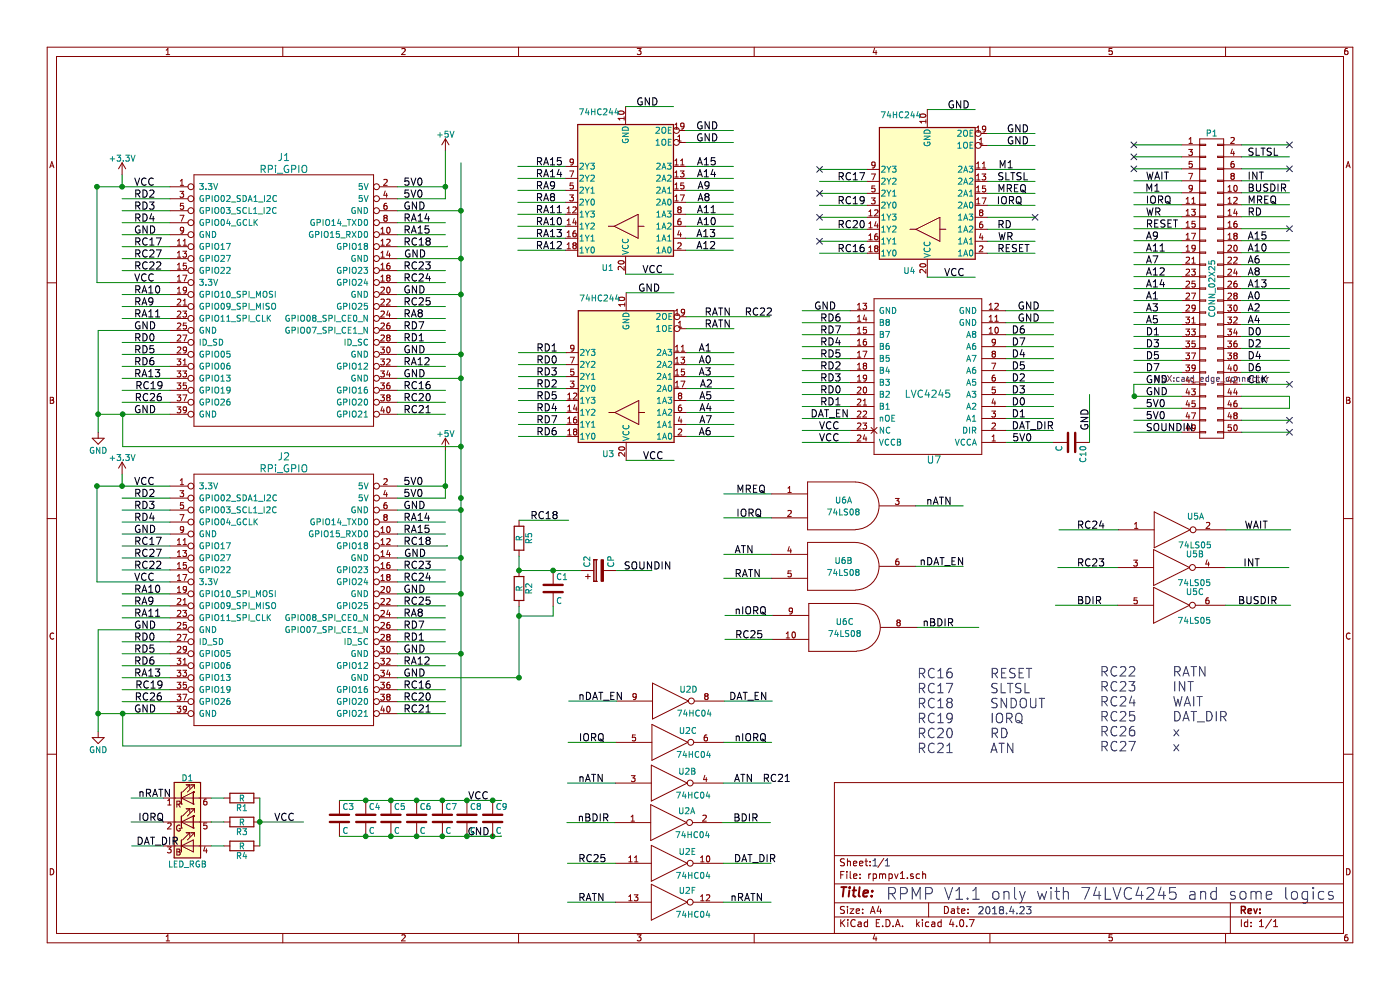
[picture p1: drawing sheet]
EESchema Schematic File Version 2
LIBS:IC_raspberry
LIBS:msx_slot
LIBS:power
LIBS:device
LIBS:switches
LIBS:relays
LIBS:motors
LIBS:transistors
LIBS:conn
LIBS:linear
LIBS:regul
LIBS:74xx
LIBS:cmos4000
LIBS:adc-dac
LIBS:memory
LIBS:xilinx
LIBS:microcontrollers
LIBS:dsp
LIBS:microchip
LIBS:analog_switches
LIBS:motorola
LIBS:texas
LIBS:intel
LIBS:audio
LIBS:interface
LIBS:digital-audio
LIBS:philips
LIBS:display
LIBS:cypress
LIBS:siliconi
LIBS:opto
LIBS:atmel
LIBS:contrib
LIBS:valves
LIBS:rpmpv1-cache
EELAYER 25 0
EELAYER END
$Descr A4 11693 8268
encoding utf-8
Sheet 1 1
Title ""
Date ""
Rev ""
Comp ""
Comment1 ""
Comment2 ""
Comment3 ""
Comment4 ""
$EndDescr
$Comp
L RPi_GPIO J1
U 1 1
P 1620 1560
F 0 "J1" H 2370 1810 60  0000 C CNN
F 1 "RPi_GPIO" H 2370 1710 60  0000 C CNN
F 2 "Socket_Strips:Socket_Strip_Straight_2x20_Pitch2.54mm" H 2320 810 60  0001 C CNN
F 3 "" H 1620 1560 60  0000 C CNN
	1    1620 1560
	1    0    0    -1  
$EndComp
$Comp
L CONN_02X25 P1
U 1 1
P 10120 2410
F 0 "P1" H 10120 3710 50  0000 C CNN
F 1 "CONN_02X25" V 10120 2410 50  0000 C CNN
F 2 "MSX:card_edge_connector" H 10120 1660 50  0000 C CNN
F 3 "" H 10120 1660 50  0000 C CNN
	1    10120 2410
	1    0    0    -1  
$EndComp
Text Label 10420 1310 0    60   ~ 0
SLTSL
Text Label 9570 1710 0    60   ~ 0
IORQ
Text Label 9570 1810 0    60   ~ 0
WR
Text Label 9570 1910 0    60   ~ 0
RESET
Text Label 9570 2010 0    60   ~ 0
A9
Text Label 9570 2110 0    60   ~ 0
A11
Text Label 9570 2210 0    60   ~ 0
A7
Text Label 9570 2310 0    60   ~ 0
A12
Text Label 9570 2410 0    60   ~ 0
A14
Text Label 9570 2510 0    60   ~ 0
A1
Text Label 9570 2610 0    60   ~ 0
A3
Text Label 9570 2710 0    60   ~ 0
A5
Text Label 9570 2810 0    60   ~ 0
D1
Text Label 9570 2910 0    60   ~ 0
D3
Text Label 9570 3010 0    60   ~ 0
D5
Text Label 9570 3110 0    60   ~ 0
D7
Text Label 9570 3210 0    60   ~ 0
GND
Text Label 9570 3510 0    60   ~ 0
5V0
Text Label 9570 3410 0    60   ~ 0
5V0
Text Label 9570 3310 0    60   ~ 0
GND
Text Label 9570 1510 0    60   ~ 0
WAIT
Text Label 10420 1510 0    60   ~ 0
INT
Text Label 10420 1610 0    60   ~ 0
BUSDIR
Text Label 10420 1710 0    60   ~ 0
MREQ
Text Label 10420 1810 0    60   ~ 0
RD
NoConn ~ 10770 1910
NoConn ~ 9470 1410
Text Label 10420 2010 0    60   ~ 0
A15
Text Label 10420 2110 0    60   ~ 0
A10
Text Label 10420 2210 0    60   ~ 0
A6
Text Label 10420 2310 0    60   ~ 0
A8
Text Label 10420 2410 0    60   ~ 0
A13
Text Label 10420 2510 0    60   ~ 0
A0
Text Label 10420 2610 0    60   ~ 0
A2
Text Label 10420 2710 0    60   ~ 0
A4
Text Label 10420 2810 0    60   ~ 0
D0
Text Label 10420 2910 0    60   ~ 0
D2
Text Label 10420 3010 0    60   ~ 0
D4
Text Label 10420 3110 0    60   ~ 0
D6
Text Label 10420 3210 0    60   ~ 0
CLK
Text Label 8450 3495 0    60   ~ 0
D1
Text Label 8450 3395 0    60   ~ 0
D0
Text Label 8450 3295 0    60   ~ 0
D3
Text Label 8450 3195 0    60   ~ 0
D2
Text Label 8450 3095 0    60   ~ 0
D5
Text Label 8450 2895 0    60   ~ 0
D7
Text Label 8450 2995 0    60   ~ 0
D4
Text Label 8450 2795 0    60   ~ 0
D6
Text Label 6850 3395 0    60   ~ 0
RD1
Text Label 6850 3295 0    60   ~ 0
RD0
Text Label 6850 3195 0    60   ~ 0
RD3
Text Label 6850 3095 0    60   ~ 0
RD2
Text Label 6850 2995 0    60   ~ 0
RD5
Text Label 6850 2795 0    60   ~ 0
RD7
Text Label 6850 2895 0    60   ~ 0
RD4
Text Label 6850 2695 0    60   ~ 0
RD6
$Comp
L +5V #PWR01
U 1 1
P 3720 1260
F 0 "#PWR01" H 3720 1110 50  0001 C CNN
F 1 "+5V" H 3720 1400 50  0000 C CNN
F 2 "" H 3720 1260 50  0000 C CNN
F 3 "" H 3720 1260 50  0000 C CNN
	1    3720 1260
	1    0    0    -1  
$EndComp
$Comp
L GND #PWR02
U 1 1
P 820 3610
F 0 "#PWR02" H 820 3360 50  0001 C CNN
F 1 "GND" H 820 3460 50  0000 C CNN
F 2 "" H 820 3610 50  0000 C CNN
F 3 "" H 820 3610 50  0000 C CNN
	1    820  3610
	1    0    0    -1  
$EndComp
$Comp
L +3.3V #PWR03
U 1 1
P 1020 1460
F 0 "#PWR03" H 1020 1310 50  0001 C CNN
F 1 "+3.3V" H 1020 1600 50  0000 C CNN
F 2 "" H 1020 1460 50  0000 C CNN
F 3 "" H 1020 1460 50  0000 C CNN
	1    1020 1460
	1    0    0    -1  
$EndComp
Text Label 8330 1915 0    60   ~ 0
RD
Text Notes 7400 7525 0    98   ~ 0
RPMP V1.1 only with 74HC245 and some logics
Text Label 4475 1890 0    60   ~ 0
RA10
Text Label 4475 1490 0    60   ~ 0
RA14
Text Label 4475 1690 0    60   ~ 0
RA8
Text Label 4475 1590 0    60   ~ 0
RA9
Text Label 4475 1790 0    60   ~ 0
RA11
Text Label 4475 2090 0    60   ~ 0
RA12
Text Label 4475 1990 0    60   ~ 0
RA13
Text Label 5825 1590 0    60   ~ 0
A9
Text Label 5825 1690 0    60   ~ 0
A8
Text Label 5820 1790 0    60   ~ 0
A11
Text Label 5820 1890 0    60   ~ 0
A10
Text Label 5815 1990 0    60   ~ 0
A13
Text Label 5815 2090 0    60   ~ 0
A12
Text Label 5820 1390 0    60   ~ 0
A15
Text Label 5820 1490 0    60   ~ 0
A14
Text Label 5845 3245 0    60   ~ 0
A2
Text Label 5835 3645 0    60   ~ 0
A6
Text Label 5835 3045 0    60   ~ 0
A0
Text Label 5835 2945 0    60   ~ 0
A1
Text Label 5835 3145 0    60   ~ 0
A3
Text Label 5840 3445 0    60   ~ 0
A4
Text Label 5840 3345 0    60   ~ 0
A5
Text Label 5840 3545 0    60   ~ 0
A7
Text Label 10395 4425 0    60   ~ 0
WAIT
Text Label 10340 5055 0    60   ~ 0
BUSDIR
Text Label 10385 4740 0    60   ~ 0
INT
NoConn ~ 9470 1210
NoConn ~ 9470 1310
NoConn ~ 10770 1210
NoConn ~ 10770 1410
NoConn ~ 10770 3510
NoConn ~ 10770 3610
Text Notes 7280 7245 0    60   ~ 0
1 1
Text Notes 8165 7645 0    60   ~ 0
2018.4.23
$Comp
L 74LS05 U5
U 1 1
P 9790 4425
F 0 "U5" H 9985 4540 50  0000 C CNN
F 1 "74LS05" H 9980 4300 50  0000 C CNN
F 2 "Housings_SOIC:SOIC-14_3.9x8.7mm_Pitch1.27mm" H 9790 4425 50  0001 C CNN
F 3 "" H 9790 4425 50  0001 C CNN
	1    9790 4425
	1    0    0    -1  
$EndComp
$Comp
L 74LS05 U5
U 2 1
P 9785 4740
F 0 "U5" H 9980 4855 50  0000 C CNN
F 1 "74LS05" H 9975 4615 50  0000 C CNN
F 2 "Housings_SOIC:SOIC-14W_7.5x9.0mm_Pitch1.27mm" H 9785 4740 50  0001 C CNN
F 3 "" H 9785 4740 50  0001 C CNN
	2    9785 4740
	1    0    0    -1  
$EndComp
$Comp
L 74LS05 U5
U 3 1
P 9785 5055
F 0 "U5" H 9980 5170 50  0000 C CNN
F 1 "74LS05" H 9975 4930 50  0000 C CNN
F 2 "Housings_SOIC:SOIC-14_3.9x8.7mm_Pitch1.27mm" H 9785 5055 50  0001 C CNN
F 3 "" H 9785 5055 50  0001 C CNN
	3    9785 5055
	1    0    0    -1  
$EndComp
Text Label 9565 1610 0    60   ~ 0
M1
$Comp
L RPi_GPIO J2
U 1 1
P 1620 4060
F 0 "J2" H 2370 4310 60  0000 C CNN
F 1 "RPi_GPIO" H 2370 4210 60  0000 C CNN
F 2 "Socket_Strips:Socket_Strip_Straight_2x20_Pitch2.54mm" H 2320 3310 60  0001 C CNN
F 3 "" H 1620 4060 60  0000 C CNN
	1    1620 4060
	1    0    0    -1  
$EndComp
$Comp
L +5V #PWR04
U 1 1
P 3720 3760
F 0 "#PWR04" H 3720 3610 50  0001 C CNN
F 1 "+5V" H 3720 3900 50  0000 C CNN
F 2 "" H 3720 3760 50  0000 C CNN
F 3 "" H 3720 3760 50  0000 C CNN
	1    3720 3760
	1    0    0    -1  
$EndComp
$Comp
L GND #PWR05
U 1 1
P 820 6110
F 0 "#PWR05" H 820 5860 50  0001 C CNN
F 1 "GND" H 820 5960 50  0000 C CNN
F 2 "" H 820 6110 50  0000 C CNN
F 3 "" H 820 6110 50  0000 C CNN
	1    820  6110
	1    0    0    -1  
$EndComp
$Comp
L +3.3V #PWR06
U 1 1
P 1020 3960
F 0 "#PWR06" H 1020 3810 50  0001 C CNN
F 1 "+3.3V" H 1020 4100 50  0000 C CNN
F 2 "" H 1020 3960 50  0000 C CNN
F 3 "" H 1020 3960 50  0000 C CNN
	1    1020 3960
	1    0    0    -1  
$EndComp
Text Label 8330 1515 0    60   ~ 0
SLTSL
Text Label 8325 1715 0    60   ~ 0
IORQ
Text Label 8330 2115 0    60   ~ 0
RESET
Text Label 3370 3260 0    60   ~ 0
RC16
Text Label 3370 3360 0    60   ~ 0
RC20
Text Label 3370 2360 0    60   ~ 0
RC24
Text Label 3370 2560 0    60   ~ 0
RC25
Text Label 3370 2860 0    60   ~ 0
RD1
Text Label 3370 2760 0    60   ~ 0
RD7
Text Label 3370 1560 0    60   ~ 0
5V0
Text Label 3370 1660 0    60   ~ 0
5V0
Text Label 3370 1760 0    60   ~ 0
GND
Text Label 3370 2460 0    60   ~ 0
GND
Text Label 3370 2960 0    60   ~ 0
GND
Text Label 3370 3160 0    60   ~ 0
GND
Text Label 3375 2160 0    60   ~ 0
GND
Text Label 3370 2660 0    60   ~ 0
RA8
Text Label 3370 3060 0    60   ~ 0
RA12
Text Label 3370 1860 0    60   ~ 0
RA14
Text Label 3370 1960 0    60   ~ 0
RA15
Text Label 3370 2260 0    60   ~ 0
RC23
Text Label 3370 2060 0    60   ~ 0
RC18
Text Label 3370 3460 0    60   ~ 0
RC21
Text Label 1120 2060 0    60   ~ 0
RC17
Text Label 1120 2860 0    60   ~ 0
RD0
Text Label 1120 1660 0    60   ~ 0
RD2
Text Label 1120 1760 0    60   ~ 0
RD3
Text Label 1120 1860 0    60   ~ 0
RD4
Text Label 1120 2960 0    60   ~ 0
RD5
Text Label 1120 3060 0    60   ~ 0
RD6
Text Label 1120 3460 0    60   ~ 0
GND
Text Label 1120 2760 0    60   ~ 0
GND
Text Label 1120 1960 0    60   ~ 0
GND
Text Label 1120 2360 0    60   ~ 0
VCC
Text Label 1120 1560 0    60   ~ 0
VCC
Text Label 1120 2560 0    60   ~ 0
RA9
Text Label 1120 2460 0    60   ~ 0
RA10
Text Label 1120 2660 0    60   ~ 0
RA11
Text Label 1120 3160 0    60   ~ 0
RA13
Text Label 1120 2260 0    60   ~ 0
RC22
Text Label 1130 3260 0    60   ~ 0
RC19
Text Label 1125 3360 0    60   ~ 0
RC26
Text Label 1120 2160 0    60   ~ 0
RC27
Text Label 7915 915  0    60   ~ 0
GND
Text Label 8410 1215 0    60   ~ 0
GND
Text Label 1120 4560 0    60   ~ 0
RC17
Text Label 1120 5360 0    60   ~ 0
RD0
Text Label 1120 4160 0    60   ~ 0
RD2
Text Label 1120 4260 0    60   ~ 0
RD3
Text Label 1120 4360 0    60   ~ 0
RD4
Text Label 1120 5460 0    60   ~ 0
RD5
Text Label 1120 5560 0    60   ~ 0
RD6
Text Label 1120 5960 0    60   ~ 0
GND
Text Label 1120 5260 0    60   ~ 0
GND
Text Label 1120 4460 0    60   ~ 0
GND
Text Label 1120 4860 0    60   ~ 0
VCC
Text Label 1120 4060 0    60   ~ 0
VCC
Text Label 1120 5060 0    60   ~ 0
RA9
Text Label 1120 4960 0    60   ~ 0
RA10
Text Label 1120 5160 0    60   ~ 0
RA11
Text Label 1120 5660 0    60   ~ 0
RA13
Text Label 1120 4760 0    60   ~ 0
RC22
Text Label 1130 5760 0    60   ~ 0
RC19
Text Label 1125 5860 0    60   ~ 0
RC26
Text Label 1120 4660 0    60   ~ 0
RC27
Text Label 3370 5760 0    60   ~ 0
RC16
Text Label 3370 5860 0    60   ~ 0
RC20
Text Label 3370 4860 0    60   ~ 0
RC24
Text Label 3370 5060 0    60   ~ 0
RC25
Text Label 3370 5360 0    60   ~ 0
RD1
Text Label 3370 5260 0    60   ~ 0
RD7
Text Label 3370 4060 0    60   ~ 0
5V0
Text Label 3370 4160 0    60   ~ 0
5V0
Text Label 3370 4260 0    60   ~ 0
GND
Text Label 3370 4960 0    60   ~ 0
GND
Text Label 3370 5460 0    60   ~ 0
GND
Text Label 3370 5660 0    60   ~ 0
GND
Text Label 3375 4660 0    60   ~ 0
GND
Text Label 3370 5160 0    60   ~ 0
RA8
Text Label 3370 5560 0    60   ~ 0
RA12
Text Label 3370 4360 0    60   ~ 0
RA14
Text Label 3370 4460 0    60   ~ 0
RA15
Text Label 3370 4760 0    60   ~ 0
RC23
Text Label 3370 4560 0    60   ~ 0
RC18
Text Label 3370 5960 0    60   ~ 0
RC21
Text Label 8330 1615 0    60   ~ 0
MREQ
Text Label 8995 5055 0    60   ~ 0
BDIR
Text Label 8995 4740 0    60   ~ 0
RC23
Text Label 8335 2015 0    60   ~ 0
WR
$Comp
L R R2
U 1 1
P 4335 4915
F 0 "R2" V 4415 4915 50  0000 C CNN
F 1 "R" V 4335 4915 50  0000 C CNN
F 2 "Resistors_SMD:R_0603_HandSoldering" V 4265 4915 50  0001 C CNN
F 3 "" H 4335 4915 50  0001 C CNN
	1    4335 4915
	1    0    0    -1  
$EndComp
$Comp
L C C1
U 1 1
P 4620 4915
F 0 "C1" H 4645 5015 50  0000 L CNN
F 1 "C" H 4645 4815 50  0000 L CNN
F 2 "Capacitors_SMD:C_0603_HandSoldering" H 4658 4765 50  0001 C CNN
F 3 "" H 4620 4915 50  0001 C CNN
	1    4620 4915
	1    0    0    -1  
$EndComp
$Comp
L CP C2
U 1 1
P 5000 4765
F 0 "C2" H 5025 4865 50  0000 L CNN
F 1 "CP" H 5025 4665 50  0000 L CNN
F 2 "Capacitors_SMD:CP_Elec_4x4.5" H 5038 4615 50  0001 C CNN
F 3 "" H 5000 4765 50  0001 C CNN
	1    5000 4765
	0    -1   -1   0   
$EndComp
Text Label 5210 4765 0    60   ~ 0
SOUNDIN
Text Label 9570 3610 0    60   ~ 0
SOUNDIN
Text Label 6995 1915 0    60   ~ 0
RC20
Text Label 6995 1515 0    60   ~ 0
RC17
Text Label 6995 1715 0    60   ~ 0
RC19
Text Label 6995 2115 0    60   ~ 0
RC16
Text Label 5815 1190 0    60   ~ 0
GND
NoConn ~ 8645 1815
NoConn ~ 6845 1415
Text Label 8455 3695 0    60   ~ 0
5V0
Text Label 4475 1390 0    60   ~ 0
RA15
Text Label 8340 1415 0    60   ~ 0
M1
Text Label 8995 4425 0    60   ~ 0
RC24
NoConn ~ 10770 3210
$Comp
L C C3
U 1 1
P 2835 6835
F 0 "C3" H 2860 6935 50  0000 L CNN
F 1 "C" H 2860 6735 50  0000 L CNN
F 2 "Capacitors_SMD:C_0603_HandSoldering" H 2873 6685 50  0001 C CNN
F 3 "" H 2835 6835 50  0001 C CNN
	1    2835 6835
	1    0    0    -1  
$EndComp
$Comp
L C C4
U 1 1
P 3055 6835
F 0 "C4" H 3080 6935 50  0000 L CNN
F 1 "C" H 3080 6735 50  0000 L CNN
F 2 "Capacitors_SMD:C_0603_HandSoldering" H 3093 6685 50  0001 C CNN
F 3 "" H 3055 6835 50  0001 C CNN
	1    3055 6835
	1    0    0    -1  
$EndComp
$Comp
L C C5
U 1 1
P 3265 6835
F 0 "C5" H 3290 6935 50  0000 L CNN
F 1 "C" H 3290 6735 50  0000 L CNN
F 2 "Capacitors_SMD:C_0603_HandSoldering" H 3303 6685 50  0001 C CNN
F 3 "" H 3265 6835 50  0001 C CNN
	1    3265 6835
	1    0    0    -1  
$EndComp
$Comp
L C C6
U 1 1
P 3480 6835
F 0 "C6" H 3505 6935 50  0000 L CNN
F 1 "C" H 3505 6735 50  0000 L CNN
F 2 "Capacitors_SMD:C_0603_HandSoldering" H 3518 6685 50  0001 C CNN
F 3 "" H 3480 6835 50  0001 C CNN
	1    3480 6835
	1    0    0    -1  
$EndComp
$Comp
L C C7
U 1 1
P 3695 6835
F 0 "C7" H 3720 6935 50  0000 L CNN
F 1 "C" H 3720 6735 50  0000 L CNN
F 2 "Capacitors_SMD:C_0603_HandSoldering" H 3733 6685 50  0001 C CNN
F 3 "" H 3695 6835 50  0001 C CNN
	1    3695 6835
	1    0    0    -1  
$EndComp
Text Label 3905 6985 0    60   ~ 0
GND
$Comp
L LED_RGB D1
U 1 1
P 1565 6865
F 0 "D1" H 1565 7235 50  0000 C CNN
F 1 "LED_RGB" H 1565 6515 50  0000 C CNN
F 2 "LEDs:LED_RGB_5050-6" H 1565 6815 50  0001 C CNN
F 3 "" H 1565 6815 50  0001 C CNN
	1    1565 6865
	1    0    0    -1  
$EndComp
$Comp
L R R1
U 1 1
P 2020 6665
F 0 "R1" V 2100 6665 50  0000 C CNN
F 1 "R" V 2020 6665 50  0000 C CNN
F 2 "Resistors_SMD:R_0603_HandSoldering" V 1950 6665 50  0001 C CNN
F 3 "" H 2020 6665 50  0001 C CNN
	1    2020 6665
	0    1    1    0   
$EndComp
$Comp
L R R3
U 1 1
P 2020 6865
F 0 "R3" V 2100 6865 50  0000 C CNN
F 1 "R" V 2020 6865 50  0000 C CNN
F 2 "Resistors_SMD:R_0603_HandSoldering" V 1950 6865 50  0001 C CNN
F 3 "" H 2020 6865 50  0001 C CNN
	1    2020 6865
	0    1    1    0   
$EndComp
$Comp
L R R4
U 1 1
P 2020 7065
F 0 "R4" V 2100 7065 50  0000 C CNN
F 1 "R" V 2020 7065 50  0000 C CNN
F 2 "Resistors_SMD:R_0603_HandSoldering" V 1950 7065 50  0001 C CNN
F 3 "" H 2020 7065 50  0001 C CNN
	1    2020 7065
	0    1    1    0   
$EndComp
Wire Wire Line
	8400 2795 8800 2795
Wire Wire Line
	8400 2895 8800 2895
Wire Wire Line
	8400 2995 8800 2995
Wire Wire Line
	8400 3095 8800 3095
Wire Wire Line
	8400 3195 8800 3195
Wire Wire Line
	8400 3295 8800 3295
Wire Wire Line
	8400 3395 8800 3395
Wire Wire Line
	8400 3495 8800 3495
Wire Wire Line
	6700 3395 7100 3395
Wire Wire Line
	6700 2795 7100 2795
Wire Wire Line
	6700 2895 7100 2895
Wire Wire Line
	6700 2995 7100 2995
Wire Wire Line
	6700 3095 7100 3095
Wire Wire Line
	6700 3195 7100 3195
Wire Wire Line
	6700 3295 7100 3295
Wire Wire Line
	6700 2695 7100 2695
Wire Wire Line
	8400 3595 8800 3595
Wire Wire Line
	8400 3695 8800 3695
Wire Wire Line
	10370 1210 10770 1210
Wire Wire Line
	10370 1310 10770 1310
Wire Wire Line
	10370 1410 10770 1410
Wire Wire Line
	10370 1510 10770 1510
Wire Wire Line
	10370 1610 10770 1610
Wire Wire Line
	10370 1710 10770 1710
Wire Wire Line
	10370 1810 10770 1810
Wire Wire Line
	10370 1910 10770 1910
Wire Wire Line
	10370 2010 10770 2010
Wire Wire Line
	10370 2110 10770 2110
Wire Wire Line
	10370 2210 10770 2210
Wire Wire Line
	10370 2310 10770 2310
Wire Wire Line
	10370 2410 10770 2410
Wire Wire Line
	10370 2510 10770 2510
Wire Wire Line
	10370 2610 10770 2610
Wire Wire Line
	10370 2710 10770 2710
Wire Wire Line
	10370 2810 10770 2810
Wire Wire Line
	10370 2910 10770 2910
Wire Wire Line
	10370 3010 10770 3010
Wire Wire Line
	10370 3110 10770 3110
Wire Wire Line
	10370 3310 10770 3310
Wire Wire Line
	10370 3510 10770 3510
Wire Wire Line
	10370 3610 10770 3610
Wire Wire Line
	9470 1210 9870 1210
Wire Wire Line
	9470 1310 9870 1310
Wire Wire Line
	9470 1410 9870 1410
Wire Wire Line
	9470 1510 9870 1510
Wire Wire Line
	9470 1610 9870 1610
Wire Wire Line
	9470 1710 9870 1710
Wire Wire Line
	9470 1810 9870 1810
Wire Wire Line
	9470 1910 9870 1910
Wire Wire Line
	9470 2010 9870 2010
Wire Wire Line
	9470 2110 9870 2110
Wire Wire Line
	9470 2210 9870 2210
Wire Wire Line
	9470 2310 9870 2310
Wire Wire Line
	9470 2410 9870 2410
Wire Wire Line
	9470 2510 9870 2510
Wire Wire Line
	9470 2610 9870 2610
Wire Wire Line
	9470 2710 9870 2710
Wire Wire Line
	9470 2810 9870 2810
Wire Wire Line
	9470 2910 9870 2910
Wire Wire Line
	9470 3010 9870 3010
Wire Wire Line
	9470 3110 9870 3110
Wire Wire Line
	9470 3310 9870 3310
Wire Wire Line
	9470 3410 9870 3410
Wire Wire Line
	9470 3510 9870 3510
Wire Wire Line
	9470 3610 9870 3610
Wire Wire Line
	3720 1260 3720 1660
Connection ~ 3720 1560
Wire Wire Line
	5725 2090 6125 2090
Wire Wire Line
	5725 1990 6125 1990
Wire Wire Line
	5725 1890 6125 1890
Wire Wire Line
	5725 1790 6125 1790
Wire Wire Line
	5725 1690 6125 1690
Wire Wire Line
	5725 1590 6125 1590
Wire Wire Line
	5725 1490 6125 1490
Wire Wire Line
	5725 1390 6125 1390
Wire Wire Line
	5730 3645 6130 3645
Wire Wire Line
	5730 3545 6130 3545
Wire Wire Line
	5730 3445 6130 3445
Wire Wire Line
	5730 3345 6130 3345
Wire Wire Line
	5730 3245 6130 3245
Wire Wire Line
	5730 3145 6130 3145
Wire Wire Line
	5730 3045 6130 3045
Wire Wire Line
	4325 2090 4725 2090
Wire Wire Line
	4325 1990 4725 1990
Wire Wire Line
	4325 1890 4725 1890
Wire Wire Line
	4325 1790 4725 1790
Wire Wire Line
	4325 1690 4725 1690
Wire Wire Line
	4325 1590 4725 1590
Wire Wire Line
	4325 1490 4725 1490
Wire Wire Line
	4325 1390 4725 1390
Wire Wire Line
	10370 3410 10770 3410
Wire Wire Line
	10770 3410 10770 3310
Wire Wire Line
	9340 4425 8845 4425
Wire Wire Line
	10240 4425 10780 4425
Wire Wire Line
	10235 4740 10765 4740
Wire Wire Line
	10235 5055 10780 5055
Wire Wire Line
	9335 5055 8815 5055
Wire Wire Line
	10370 3210 10770 3210
Wire Wire Line
	3735 2060 3735 2055
Wire Wire Line
	810  1555 810  2360
Connection ~ 810  1560
Wire Wire Line
	1020 1460 1020 1560
Connection ~ 1020 1560
Wire Wire Line
	3850 1360 3850 4165
Connection ~ 3850 2160
Connection ~ 3850 2460
Connection ~ 3850 2960
Wire Wire Line
	1025 3460 1025 3730
Wire Wire Line
	1025 3730 3850 3730
Connection ~ 3850 3160
Connection ~ 1025 3460
Connection ~ 3850 1760
Connection ~ 3850 3730
Connection ~ 9475 3310
Wire Wire Line
	9470 3210 9470 3310
Wire Wire Line
	9470 3210 9870 3210
Wire Wire Line
	9335 4740 8835 4740
Wire Wire Line
	820  2760 820  3610
Connection ~ 820  3460
Wire Wire Line
	3720 3760 3720 4160
Connection ~ 3720 4060
Wire Wire Line
	3735 4560 3735 4555
Wire Wire Line
	810  4055 810  4860
Connection ~ 810  4060
Wire Wire Line
	1020 3960 1020 4060
Connection ~ 1020 4060
Wire Wire Line
	1025 5960 1025 6230
Wire Wire Line
	1025 6230 3850 6230
Connection ~ 1025 5960
Wire Wire Line
	820  5260 820  6110
Connection ~ 820  5960
Wire Wire Line
	3850 6230 3850 4160
Connection ~ 3850 4160
Connection ~ 3850 4260
Connection ~ 3850 4660
Connection ~ 3850 4960
Connection ~ 3850 5460
Wire Wire Line
	8245 1415 8645 1415
Wire Wire Line
	8245 1615 8645 1615
Wire Wire Line
	8245 1715 8645 1715
Wire Wire Line
	8245 1815 8645 1815
Wire Wire Line
	8245 1915 8645 1915
Wire Wire Line
	8245 2015 8645 2015
Wire Wire Line
	8245 2115 8645 2115
Wire Wire Line
	3320 1560 3720 1560
Wire Wire Line
	3720 1660 3320 1660
Wire Wire Line
	3320 1760 3850 1760
Wire Wire Line
	3320 1860 3720 1860
Wire Wire Line
	3320 1960 3720 1960
Wire Wire Line
	3320 2260 3720 2260
Wire Wire Line
	3320 2360 3720 2360
Wire Wire Line
	3850 2460 3320 2460
Wire Wire Line
	3320 2560 3720 2560
Wire Wire Line
	3320 2660 3720 2660
Wire Wire Line
	3320 2760 3720 2760
Wire Wire Line
	3320 2860 3720 2860
Wire Wire Line
	3850 2960 3320 2960
Wire Wire Line
	3320 3060 3720 3060
Wire Wire Line
	3850 3160 3320 3160
Wire Wire Line
	3320 3260 3720 3260
Wire Wire Line
	3320 3360 3720 3360
Wire Wire Line
	3320 3460 3720 3460
Wire Wire Line
	3850 2160 3320 2160
Wire Wire Line
	3320 2060 3735 2060
Wire Wire Line
	1020 1660 1420 1660
Wire Wire Line
	1020 1760 1420 1760
Wire Wire Line
	1020 1860 1420 1860
Wire Wire Line
	1020 1960 1420 1960
Wire Wire Line
	1020 2060 1420 2060
Wire Wire Line
	1020 2160 1420 2160
Wire Wire Line
	1020 2260 1420 2260
Wire Wire Line
	1020 2460 1420 2460
Wire Wire Line
	1020 2560 1420 2560
Wire Wire Line
	1020 2660 1420 2660
Wire Wire Line
	820  2760 1420 2760
Wire Wire Line
	1020 2860 1420 2860
Wire Wire Line
	1020 2960 1420 2960
Wire Wire Line
	1020 3060 1420 3060
Wire Wire Line
	1020 3160 1420 3160
Wire Wire Line
	1020 3260 1420 3260
Wire Wire Line
	1020 3360 1420 3360
Wire Wire Line
	820  3460 1420 3460
Wire Wire Line
	810  2360 1420 2360
Wire Wire Line
	810  1560 1420 1560
Wire Wire Line
	8645 1515 8245 1515
Wire Wire Line
	7745 915  8145 915 
Wire Wire Line
	8245 1215 8645 1215
Wire Wire Line
	1020 4160 1420 4160
Wire Wire Line
	1020 4260 1420 4260
Wire Wire Line
	1020 4360 1420 4360
Wire Wire Line
	1020 4460 1420 4460
Wire Wire Line
	1020 4560 1420 4560
Wire Wire Line
	1020 4660 1420 4660
Wire Wire Line
	1020 4760 1420 4760
Wire Wire Line
	1020 4960 1420 4960
Wire Wire Line
	1020 5060 1420 5060
Wire Wire Line
	1020 5160 1420 5160
Wire Wire Line
	820  5260 1420 5260
Wire Wire Line
	1020 5360 1420 5360
Wire Wire Line
	1020 5460 1420 5460
Wire Wire Line
	1020 5560 1420 5560
Wire Wire Line
	1020 5660 1420 5660
Wire Wire Line
	1020 5760 1420 5760
Wire Wire Line
	1020 5860 1420 5860
Wire Wire Line
	820  5960 1420 5960
Wire Wire Line
	810  4860 1420 4860
Wire Wire Line
	810  4060 1420 4060
Wire Wire Line
	3320 4060 3720 4060
Wire Wire Line
	3720 4160 3320 4160
Wire Wire Line
	3320 4260 3850 4260
Wire Wire Line
	3320 4360 3720 4360
Wire Wire Line
	3320 4460 3720 4460
Wire Wire Line
	3320 4760 3720 4760
Wire Wire Line
	3320 4860 3720 4860
Wire Wire Line
	3850 4960 3320 4960
Wire Wire Line
	3320 5060 3720 5060
Wire Wire Line
	3320 5160 3720 5160
Wire Wire Line
	3320 5260 3720 5260
Wire Wire Line
	3320 5360 3720 5360
Wire Wire Line
	3850 5460 3320 5460
Wire Wire Line
	3320 5560 3720 5560
Wire Wire Line
	3320 5760 3720 5760
Wire Wire Line
	3320 5860 3720 5860
Wire Wire Line
	3320 5960 3720 5960
Wire Wire Line
	3850 4660 3320 4660
Wire Wire Line
	3320 4560 3735 4560
Wire Wire Line
	6125 1190 5725 1190
Connection ~ 4335 4765
Connection ~ 4620 4765
Wire Wire Line
	4335 5065 4335 5660
Wire Wire Line
	4620 5145 4620 5065
Wire Wire Line
	5150 4765 5445 4765
Wire Wire Line
	6845 2115 7245 2115
Wire Wire Line
	6845 2015 7245 2015
Wire Wire Line
	6845 1915 7245 1915
Wire Wire Line
	6845 1815 7245 1815
Wire Wire Line
	6845 1715 7245 1715
Wire Wire Line
	6845 1615 7245 1615
Wire Wire Line
	6845 1515 7245 1515
Wire Wire Line
	6845 1415 7245 1415
Wire Wire Line
	2835 6985 4185 6985
Connection ~ 3055 6985
Connection ~ 3265 6985
Connection ~ 3480 6985
Wire Wire Line
	4185 6985 4185 6980
Connection ~ 3695 6985
Wire Wire Line
	2835 6685 4190 6685
Connection ~ 3055 6685
Connection ~ 3265 6685
Connection ~ 3480 6685
Connection ~ 3695 6685
Wire Wire Line
	1365 6665 1095 6665
Wire Wire Line
	1365 6865 1095 6865
Wire Wire Line
	1365 7065 1100 7065
Wire Wire Line
	1765 6665 1870 6665
Wire Wire Line
	1765 6865 1870 6865
Wire Wire Line
	1765 7065 1870 7065
Wire Wire Line
	2170 6665 2170 7065
Connection ~ 2170 6865
Wire Wire Line
	2170 6865 2535 6865
Text Label 2290 6865 0    60   ~ 0
VCC
Text Label 1155 6665 0    60   ~ 0
nRATN
Text Label 1155 6865 0    60   ~ 0
IORQ
Wire Wire Line
	4335 4765 4850 4765
$Comp
L R R5
U 1 1
P 4335 4495
F 0 "R5" V 4415 4495 50  0000 C CNN
F 1 "R" V 4335 4495 50  0000 C CNN
F 2 "Resistors_SMD:R_0603_HandSoldering" V 4265 4495 50  0001 C CNN
F 3 "" H 4335 4495 50  0001 C CNN
	1    4335 4495
	1    0    0    -1  
$EndComp
Wire Wire Line
	4335 4765 4335 4645
Wire Wire Line
	4335 4345 4750 4345
Text Label 4430 4345 0    60   ~ 0
RC18
Wire Wire Line
	6700 3695 7100 3695
$Comp
L 74HC04 U2
U 4 1
P 5600 5855
F 0 "U2" H 5750 5955 50  0000 C CNN
F 1 "74HC04" H 5800 5755 50  0000 C CNN
F 2 "Housings_SOIC:SOIC-14_3.9x8.7mm_Pitch1.27mm" H 5600 5855 50  0001 C CNN
F 3 "" H 5600 5855 50  0001 C CNN
	4    5600 5855
	1    0    0    -1  
$EndComp
$Comp
L 74HC04 U2
U 3 1
P 5595 6200
F 0 "U2" H 5745 6300 50  0000 C CNN
F 1 "74HC04" H 5795 6100 50  0000 C CNN
F 2 "Housings_SOIC:SOIC-14_3.9x8.7mm_Pitch1.27mm" H 5595 6200 50  0001 C CNN
F 3 "" H 5595 6200 50  0001 C CNN
	3    5595 6200
	1    0    0    -1  
$EndComp
$Comp
L 74HC04 U2
U 2 1
P 5590 6540
F 0 "U2" H 5740 6640 50  0000 C CNN
F 1 "74HC04" H 5790 6440 50  0000 C CNN
F 2 "Housings_SOIC:SOIC-14_3.9x8.7mm_Pitch1.27mm" H 5590 6540 50  0001 C CNN
F 3 "" H 5590 6540 50  0001 C CNN
	2    5590 6540
	1    0    0    -1  
$EndComp
Wire Wire Line
	4750 5855 5150 5855
Text Label 4835 6200 0    60   ~ 0
IORQ
Wire Wire Line
	4745 6200 5145 6200
Text Label 4830 6540 0    60   ~ 0
nATN
Wire Wire Line
	4740 6540 5140 6540
Wire Wire Line
	6050 5855 6450 5855
Text Label 6135 6200 0    60   ~ 0
nIORQ
Wire Wire Line
	6045 6200 6445 6200
Text Label 6130 6540 0    60   ~ 0
ATN
Wire Wire Line
	6040 6540 6440 6540
$Comp
L 74HC04 U2
U 1 1
P 5585 6870
F 0 "U2" H 5735 6970 50  0000 C CNN
F 1 "74HC04" H 5785 6770 50  0000 C CNN
F 2 "Housings_SOIC:SOIC-14_3.9x8.7mm_Pitch1.27mm" H 5585 6870 50  0001 C CNN
F 3 "" H 5585 6870 50  0001 C CNN
	1    5585 6870
	1    0    0    -1  
$EndComp
Text Label 4825 6870 0    60   ~ 0
nBDIR
Wire Wire Line
	4735 6870 5135 6870
Text Label 6125 6870 0    60   ~ 0
BDIR
Wire Wire Line
	6035 6870 6435 6870
Text Label 6150 4125 0    60   ~ 0
MREQ
Wire Wire Line
	6045 4125 6445 4125
Text Label 6150 4325 0    60   ~ 0
IORQ
Wire Wire Line
	6045 4325 6445 4325
Text Label 7735 4225 0    60   ~ 0
nATN
Wire Wire Line
	7645 4225 8045 4225
Wire Wire Line
	6045 4630 6445 4630
Text Label 6135 4830 0    60   ~ 0
RATN
Wire Wire Line
	6045 4830 6445 4830
Wire Wire Line
	7645 4730 8045 4730
Text Label 6135 5140 0    60   ~ 0
nIORQ
Wire Wire Line
	6055 5140 6455 5140
Wire Wire Line
	6055 5340 6455 5340
Text Label 7705 5240 0    60   ~ 0
nBDIR
Wire Wire Line
	8175 5240 7655 5240
Wire Wire Line
	4620 5145 4335 5145
Connection ~ 4335 5145
Text Label 6370 6540 0    60   ~ 0
RC21
NoConn ~ 6845 1615
NoConn ~ 6845 1815
NoConn ~ 6845 2015
Wire Wire Line
	5730 2945 6130 2945
$Comp
L C C8
U 1 1
P 3900 6835
F 0 "C8" H 3925 6935 50  0000 L CNN
F 1 "C" H 3925 6735 50  0000 L CNN
F 2 "Capacitors_SMD:C_0603_HandSoldering" H 3938 6685 50  0001 C CNN
F 3 "" H 3900 6835 50  0001 C CNN
	1    3900 6835
	1    0    0    -1  
$EndComp
Wire Wire Line
	3900 6685 4140 6685
Wire Wire Line
	4115 6985 3900 6985
Connection ~ 3900 6985
Connection ~ 4115 6985
$Comp
L C C9
U 1 1
P 4115 6835
F 0 "C9" H 4140 6935 50  0000 L CNN
F 1 "C" H 4140 6735 50  0000 L CNN
F 2 "Capacitors_SMD:C_0603_HandSoldering" H 4153 6685 50  0001 C CNN
F 3 "" H 4115 6835 50  0001 C CNN
	1    4115 6835
	1    0    0    -1  
$EndComp
Text Label 3910 6685 0    60   ~ 0
VCC
Connection ~ 4115 6685
Connection ~ 3900 6685
$Comp
L C C10
U 1 1
P 8950 3695
F 0 "C10" H 8975 3795 50  0000 L CNN
F 1 "C" H 8975 3595 50  0000 L CNN
F 2 "Capacitors_SMD:C_0603_HandSoldering" H 8988 3545 50  0001 C CNN
F 3 "" H 8950 3695 50  0001 C CNN
	1    8950 3695
	0    1    1    0   
$EndComp
Text Label 9100 3595 1    60   ~ 0
GND
Wire Wire Line
	9100 3695 9100 3295
Text Label 4480 2945 0    60   ~ 0
RD1
Text Label 4480 3045 0    60   ~ 0
RD0
Text Label 4480 3145 0    60   ~ 0
RD3
Text Label 4480 3245 0    60   ~ 0
RD2
Text Label 4480 3345 0    60   ~ 0
RD5
Text Label 4480 3545 0    60   ~ 0
RD7
Text Label 4480 3445 0    60   ~ 0
RD4
Text Label 4480 3645 0    60   ~ 0
RD6
Wire Wire Line
	4330 2945 4730 2945
Wire Wire Line
	4330 3545 4730 3545
Wire Wire Line
	4330 3445 4730 3445
Wire Wire Line
	4330 3345 4730 3345
Wire Wire Line
	4330 3245 4730 3245
Wire Wire Line
	4330 3145 4730 3145
Wire Wire Line
	4330 3045 4730 3045
Wire Wire Line
	4330 3645 4730 3645
$Comp
L 74HC04 U2
U 5 1
P 5590 7210
F 0 "U2" H 5740 7310 50  0000 C CNN
F 1 "74HC04" H 5790 7110 50  0000 C CNN
F 2 "" H 5590 7210 50  0001 C CNN
F 3 "" H 5590 7210 50  0001 C CNN
	5    5590 7210
	1    0    0    -1  
$EndComp
Text Label 4830 7210 0    60   ~ 0
RC25
Wire Wire Line
	4740 7210 5140 7210
Text Label 6130 7210 0    60   ~ 0
DAT_DIR
Wire Wire Line
	6040 7210 6440 7210
Text Label 8450 3595 0    60   ~ 0
DAT_DIR
Text Label 1140 7065 0    60   ~ 0
DAT_DIR
$Comp
L LVC4245 U7
U 1 1
P 7750 3145
F 0 "U7" H 7700 3845 60  0000 C CNN
F 1 "LVC4245" H 7750 3295 60  0000 C CNN
F 2 "SMD_Packages:SOIC-24" H 7900 3745 60  0001 C CNN
F 3 "" H 7900 3745 60  0001 C CNN
	1    7750 3145
	-1   0    0    1   
$EndComp
Text Label 6840 3695 0    60   ~ 0
VCC
Wire Wire Line
	6700 3595 7100 3595
Text Label 6840 3595 0    60   ~ 0
VCC
Wire Wire Line
	6700 3495 7100 3495
Text Label 8500 2595 0    60   ~ 0
GND
Text Label 8500 2695 0    60   ~ 0
GND
Wire Wire Line
	8400 2695 8800 2695
Wire Wire Line
	8400 2595 8800 2595
Text Label 6800 2595 0    60   ~ 0
GND
Wire Wire Line
	6700 2595 7100 2595
$Comp
L 74LS08 U6
U 1 1
P 7045 4225
F 0 "U6" H 7045 4275 50  0000 C CNN
F 1 "74LS08" H 7045 4175 50  0000 C CNN
F 2 "Housings_SOIC:SOIC-14_3.9x8.7mm_Pitch1.27mm" H 7045 4225 50  0001 C CNN
F 3 "" H 7045 4225 50  0001 C CNN
	1    7045 4225
	1    0    0    -1  
$EndComp
$Comp
L 74LS08 U6
U 2 1
P 7045 4730
F 0 "U6" H 7045 4780 50  0000 C CNN
F 1 "74LS08" H 7045 4680 50  0000 C CNN
F 2 "Housings_SOIC:SOIC-14_3.9x8.7mm_Pitch1.27mm" H 7045 4730 50  0001 C CNN
F 3 "" H 7045 4730 50  0001 C CNN
	2    7045 4730
	1    0    0    -1  
$EndComp
$Comp
L 74LS08 U6
U 3 1
P 7055 5240
F 0 "U6" H 7055 5290 50  0000 C CNN
F 1 "74LS08" H 7055 5190 50  0000 C CNN
F 2 "Housings_SOIC:SOIC-14_3.9x8.7mm_Pitch1.27mm" H 7055 5240 50  0001 C CNN
F 3 "" H 7055 5240 50  0001 C CNN
	3    7055 5240
	1    0    0    -1  
$EndComp
Text Label 6135 4630 0    60   ~ 0
ATN
Text Label 6770 3495 0    60   ~ 0
DAT_EN
Text Label 4830 5855 0    60   ~ 0
nDAT_EN
Text Label 6090 5855 0    60   ~ 0
DAT_EN
Text Label 7680 4730 0    60   ~ 0
nDAT_EN
Text Label 6140 5340 0    60   ~ 0
RC25
$Comp
L 74HC04 U2
U 6 1
P 5590 7535
F 0 "U2" H 5740 7635 50  0000 C CNN
F 1 "74HC04" H 5790 7435 50  0000 C CNN
F 2 "" H 5590 7535 50  0001 C CNN
F 3 "" H 5590 7535 50  0001 C CNN
	6    5590 7535
	1    0    0    -1  
$EndComp
Text Label 4830 7535 0    60   ~ 0
RATN
Wire Wire Line
	4740 7535 5140 7535
Text Label 6100 7535 0    60   ~ 0
nRATN
Wire Wire Line
	6040 7535 6440 7535
$Comp
L 74HC244 U1
U 1 1
P 5225 1590
F 0 "U1" H 5325 2240 50  0000 L CNN
F 1 "74HC244" H 5275 940 50  0000 L CNN
F 2 "Housings_SOIC:SOIC-20W_7.5x12.8mm_Pitch1.27mm" H 5225 1590 50  0001 C CNN
F 3 "" H 5225 1590 50  0000 C CNN
	1    5225 1590
	-1   0    0    1   
$EndComp
Text Label 5815 1090 0    60   ~ 0
GND
Wire Wire Line
	6125 1090 5725 1090
Text Label 5315 890  0    60   ~ 0
GND
Wire Wire Line
	5625 890  5225 890 
Wire Wire Line
	5225 2290 5625 2290
Text Label 5365 2290 0    60   ~ 0
VCC
$Comp
L 74HC244 U3
U 1 1
P 5230 3145
F 0 "U3" H 5330 3795 50  0000 L CNN
F 1 "74HC244" H 5280 2495 50  0000 L CNN
F 2 "Housings_SOIC:SOIC-20W_7.5x12.8mm_Pitch1.27mm" H 5230 3145 50  0001 C CNN
F 3 "" H 5230 3145 50  0000 C CNN
	1    5230 3145
	-1   0    0    1   
$EndComp
Text Label 5885 2645 0    60   ~ 0
RATN
Wire Wire Line
	5730 2645 6430 2645
Text Label 5885 2745 0    60   ~ 0
RATN
Wire Wire Line
	5730 2745 6130 2745
Connection ~ 4335 5660
Wire Wire Line
	4335 5660 3320 5660
Text Label 5330 2445 0    60   ~ 0
GND
Wire Wire Line
	5230 2445 5630 2445
Wire Wire Line
	5230 3845 5630 3845
Text Label 5370 3845 0    60   ~ 0
VCC
$Comp
L 74HC244 U4
U 1 1
P 7745 1615
F 0 "U4" H 7845 2265 50  0000 L CNN
F 1 "74HC244" H 7795 965 50  0000 L CNN
F 2 "Housings_SOIC:SOIC-20W_7.5x12.8mm_Pitch1.27mm" H 7745 1615 50  0001 C CNN
F 3 "" H 7745 1615 50  0000 C CNN
	1    7745 1615
	-1   0    0    1   
$EndComp
Text Label 6220 2645 0    60   ~ 0
RC22
Text Label 8410 1115 0    60   ~ 0
GND
Wire Wire Line
	8245 1115 8645 1115
Wire Wire Line
	7745 2315 8145 2315
Text Label 7885 2315 0    60   ~ 0
VCC
$EndSCHEMATC
